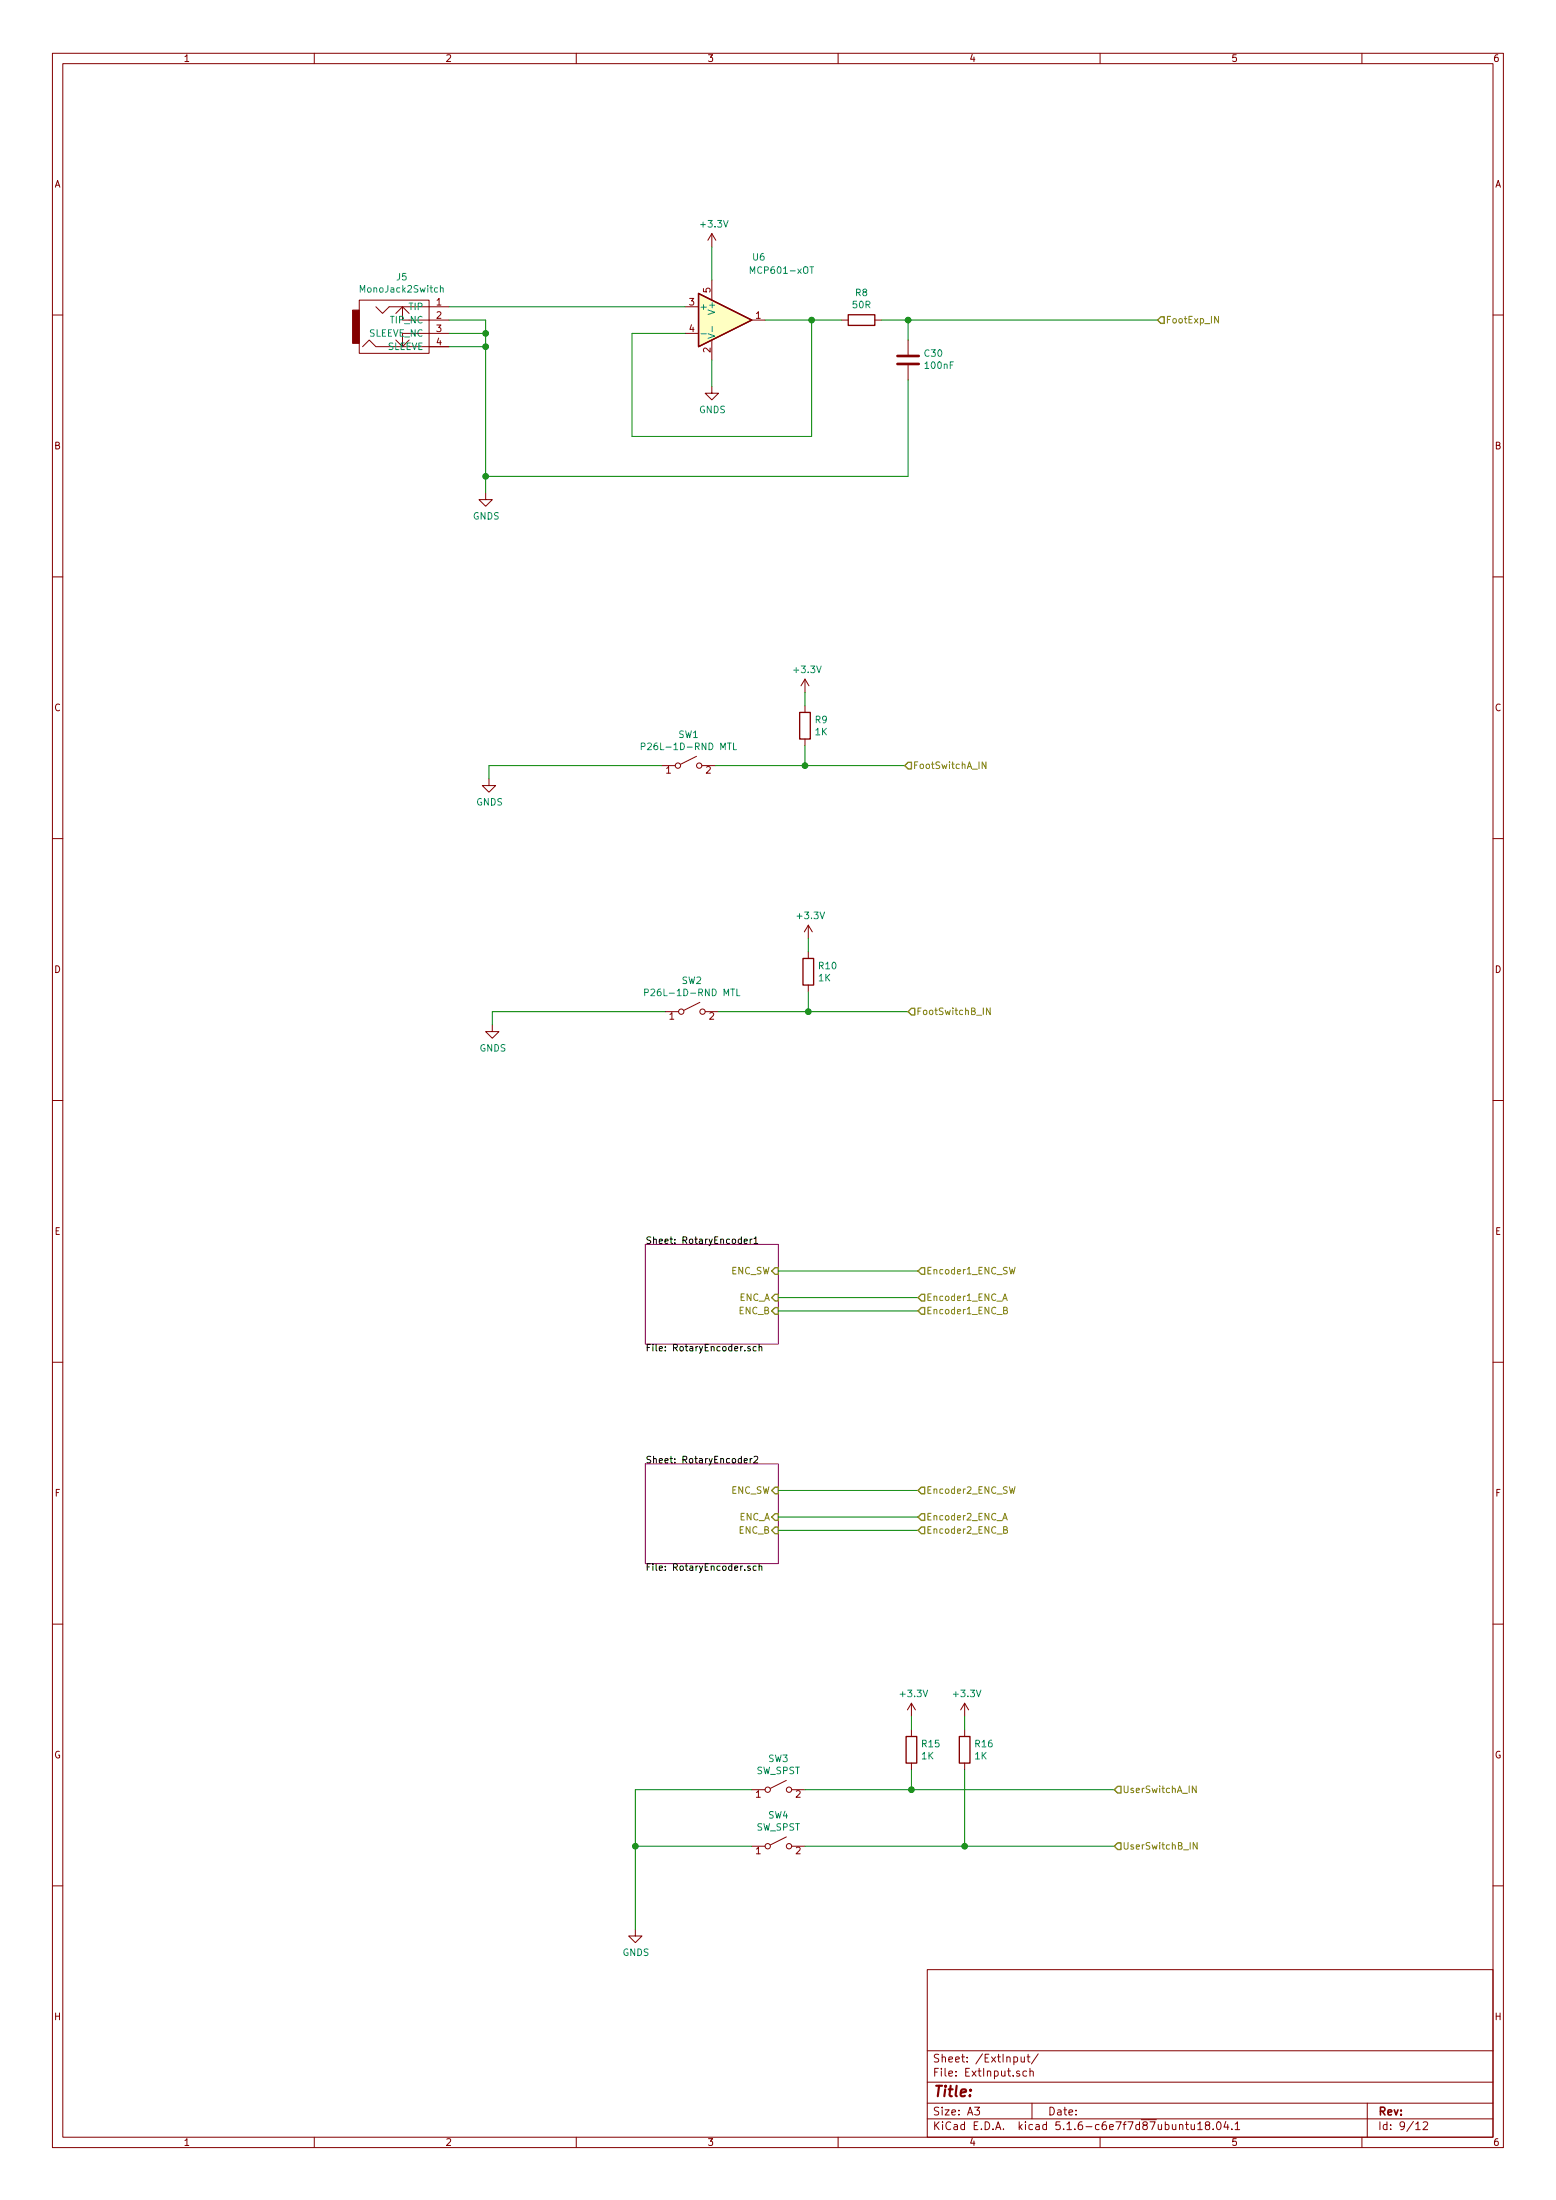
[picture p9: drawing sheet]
<svg xmlns="http://www.w3.org/2000/svg" width="297mm" height="420mm" viewBox="0 0 297 420" stroke-linecap="round" stroke-linejoin="round" font-family="sans-serif">
<g fill="none" stroke="#840000" stroke-width=".19">
<path d="M10 10.2h277v400h-277zM12 12.2h273v396h-273zM60 10.2v2M110 10.2v2M160 10.2v2M210 10.2v2M260 10.2v2M68.6 57.3h13.3v10.2h-13.3zM71.8 58.6l1.2 1.3 1.3-1.3h11.4M75.6 59.9l1.2-1.3 1.3 1.3M76.8 58.6v2.5h8.9M130.8 58.6h2.5"/>
<path d="M135.9 44.6l-.8 1.3M135.9 44.6v2.6M135.9 53.5v3.8M135.9 44.6l.8 1.3M10 60.2h2M69.2 66.2l1.3-1.3 1.3 1.3h13.9h-3.8M85.7 63.7h-8.9v2.5l1.3-1.3M130.8 63.7h2.5M135.9 73.8v1.3h1.3l-1.3 1.3-1.3-1.3h1.3M135.9 64.9v3.8M143.5 61.1h2.5M160.7 61.1h1.2"/>
<path d="M167 61.1h1.3M173.4 64.9v2.8M173.4 69.8v2.8M285 60.2h2M92.7 94.1v1.3h1.3l-1.3 1.3-1.3-1.3h1.3M10 110.2h2M285 110.2h2M153.7 129.7l-.8 1.3M153.7 129.7v2.5M153.7 134.8v1.3M153.7 129.7l.7 1.3M93.3 148.8v1.2h1.3l-1.3 1.3-1.2-1.3h1.2"/>
<path d="M126.4 146.2h2.5M133 144.4l-3.1 1.6M134 146.2h2.5M153.7 141.1v1.3M10 160.2h2M154.3 176.7l-.8 1.3M154.3 176.7v2.5M154.3 176.7l.8 1.3M285 160.2h2M94 195.7v1.3h1.2l-1.2 1.3-1.3-1.3h1.3M127 193.2h2.5M133.6 191.4l-3 1.6"/>
<path d="M134.6 193.2h2.6M154.3 181.8v1.2M154.3 188.1v1.3M10 210.2h2M285 210.2h2M10 260.2h2M285 260.2h2M10 310.2h2M285 310.2h2M174 325.3l-.8 1.3M174 325.3v2.5M174 330.4v1.2"/>
<path d="M174 336.7v1.3M174 325.3l.8 1.3M184.1 325.3l-.7 1.3M184.1 325.3v2.5M184.1 330.4v1.2M184.1 336.7v1.3M184.1 325.3l.8 1.3M143.5 352.6h2.5M143.5 341.8h2.5M150.1 350.8l-3 1.5M150.1 340l-3 1.5M151.1 352.6h2.6"/>
<path d="M151.1 341.8h2.6M10 360.2h2M121.3 368.5v1.2h1.3l-1.3 1.3-1.3-1.3h1.3M177 376.2h108v32h-108zM285 360.2h2M177 397.7h108M177 391.7h108M193.5 392.9l.5-.1 .3 .3-.2 .6h-.6M194.6 395.6l-.3-.1-.2 .2v.3l.5 .1v.3h-.5M194.9 392.8l.1 .9 .3 .1 .3-.1M195.6 392.8v1M196 395.6l-.4-.1-.3 .3v.6l.3 .1 .4-.1"/>
<path d="M196.1 392.8h.5M196.3 392.3v1.3l.3 .2M196.6 395.6l.2-.1 .4 .1 .1 .9M196.6 395v1.5M198.2 392.2l-1.3 2M60 408.2v2M110 408.2v2M160 408.2v2M177 404.7h108M177 401.7h108M186.1 402.4h.9l-.5 .6 .4 .1v.7l-.2 .1-.6-.1M197 401.7v3"/>
<path d="M210 408.2v2M225.2 405.9l.2-.2 .3 .1 .1 .9M226.3 405.7h.6M226.5 405.2v1.3l.4 .2M227.4 405.7l.1 .9 .3 .1 .2-.1M228 405.7v1M228.7 405.7l.4-.5v1.5M228.7 406.7h.8M230.4 405.9l-.3-.2v-.3l.3-.2 .4 .1 .1 .4-.7 .2-.1 .3v.4l.3 .1 .4-.1 .1-.2v-.4l-.2-.1M231.6 406.6v.1M232.4 405.3l.2-.1a.8 .8 0 0 1 .5 .8 .8 .8 0 0 1-.5 .7 1 1 0 0 1-.2-1.4zM234 405.1l-.3 1.1h.9"/>
<path d="M234.4 405.7v1M235.2 406.6v.1M235.8 405.7l.4-.5v1.5M235.8 406.7h.9M260 408.2v2M261 401.7v6.5M270.3 405.7l.4-.5v1.5M270.3 406.7h.8M271.7 405.4l.6-.2 .2 .5-.9 1h.9"/>
<circle cx="129.4" cy="146.2" r=".51"/>
<circle cx="133.5" cy="146.2" r=".51"/>
<circle cx="130" cy="193.2" r=".51"/>
<circle cx="134.1" cy="193.2" r=".51"/>
<circle cx="146.6" cy="352.6" r=".51"/>
<circle cx="146.6" cy="341.8" r=".51"/>
<circle cx="150.6" cy="352.6" r=".51"/>
<circle cx="150.6" cy="341.8" r=".51"/>
</g>
<path d="M123.2 237.7h25.4v19h-25.4zM123.2 279.6h25.4v19h-25.4z" fill="none" stroke="#840084" stroke-width=".19"/>
<g fill="none" stroke="#000" stroke-width=".19">
<path d="M142.1 237l.6-.1-.1-.2-.4-.1-.1 .2v.6h.5M143.2 236.6v.9M143.6 236.6l-.4 .3M143.9 236.6l.4-.4v1.3M143.9 237.5h.8M143.2 257.2h-.3l-.2 .1 .1 .2 .4 .1v.4h-.5M144.3 257.2h-.3l-.2 .2 .1 .6h.4M144.9 257.3l.2-.1h.3v.8M144.9 256.7v1.3M142.1 279l.6-.1-.1-.3h-.4l-.1 .1v.6h.5M143.2 278.6v.8M143.6 278.6l-.4 .2"/>
<path d="M143.9 278.2l.5-.1 .3 .4-.8 .9h.8M143.2 299.1h-.3l-.2 .2 .1 .1 .4 .2v.3h-.5M144.3 299.1h-.3l-.2 .2 .1 .6h.4M144.9 299.2l.2-.1h.3v.8M144.9 298.6v1.3"/>
</g>
<g fill="none" stroke="#848400" stroke-width=".25">
<path d="M221.6 60.5h.6v1.3h-.6l-.6-.7zM173.4 145.6h.6v1.3h-.6l-.7-.7zM174 192.6h.6v1.2h-.6l-.6-.6zM148 249.7h.6v1.3h-.6l-.7-.6zM148 247.2h.6v1.3h-.6l-.7-.7zM148 242.1h.6v1.3h-.6l-.7-.7zM175.3 247.8l.6-.6h.6v1.3h-.6zM175.9 249.7h.6v1.3h-.6l-.6-.6zM175.9 242.1h.6v1.3h-.6l-.6-.7zM148 291.6h.6v1.3h-.6l-.7-.6zM148 289.1h.6v1.3h-.6l-.7-.7zM148 284h.6v1.3h-.6l-.7-.7z"/>
<path d="M175.3 284.6l.6-.6h.6v1.3h-.6zM175.3 292.3l.6-.7h.6v1.3h-.6zM175.9 289.1h.6v1.3h-.6l-.6-.7zM212.7 341.8l.7-.6h.6v1.2h-.6zM213.4 352h.6v1.2h-.6l-.7-.6z"/>
</g>
<path d="M84.1 55.1l.2-.1h.3v.8M84.1 54.5v1.3M143.2 52.2v-1.3l.5 1 .4-1v1.3M154.6 50.9h.7M133.8 63.7h1M135.2 63.7l1.2 .5-1.2 .4M136 62.4v.9M122.4 142.6l.6-.1 .1-.5-.7-.1v1.3M140 141.9v1.3h.6M123.1 189.6l.6-.1v-.5l-.6-.1v1.3M140.7 188.9v1.3h.5" fill="none" stroke="#008484" stroke-width=".19"/>
<path d="M133.3 56l10.2 5.1-10.2 5.1zM161.9 60.1h5.1v2h-5.1zM152.7 136.1h2v5h-2zM153.3 183h2v5.1h-2zM173 331.6h2v5.1h-2zM183.1 331.6h2.1v5.1h-2.1z" fill="none" stroke="#840000" stroke-width=".25"/>
<path d="M133.3 56l10.2 5.1-10.2 5.1z" fill="#ffffc2" stroke="#ffffc2" stroke-width=".19"/>
<path d="M171.3 68h4.1M171.3 69.5h4.1" fill="none" stroke="#840000" stroke-width=".51"/>
<path d="M67.3 59.2h1.3v6.4h-1.3z" fill="#840000" stroke="#840000" stroke-width=".19"/>
<g fill="none" stroke="#008400" stroke-width=".19">
<path d="M85.7 58.6h45.1M135.9 47.2v6.3M85.7 66.2h7M85.7 61.1h7v33M85.7 63.7h7M135.9 68.7v5.1M146 61.1h14.7M154.9 61.1v22.3h-34.3v-19.7h10.2M168.3 61.1h52.7M173.4 72.6v18.4h-80.7M173.4 61.1v3.8M153.7 132.2v2.6"/>
<path d="M126.4 146.2h-33.1v2.6M136.5 146.2h36.2M153.7 142.4v3.8M154.3 179.2v2.6M127 193.2h-33v2.5M137.2 193.2h36.2M154.3 189.4v3.8M148.6 250.4h26.7M148.6 247.8h26.7M148.6 242.7h26.7M148.6 292.3h26.7M148.6 289.7h26.7"/>
<path d="M148.6 284.6h26.7M174 327.8v2.6M174 338v3.8M184.1 327.8v2.6M184.1 338v14.6M121.3 352.6h22.2M143.5 341.8h-22.2v26.7M153.7 341.8h59M153.7 352.6h59"/>
</g>
<g fill="none" stroke="#848400" stroke-width=".19">
<path d="M232.6 60.4v1.3l-.7-1.3v1.3M188.2 145.5v1.3l-.7-1.3v1.3M189 192.5v1.3l-.7-1.3v1.3M191.4 248.4l.4-1.3 .5 1.3M191.5 248h.7M191.6 250.3l.6-.1 .1-.2-.1-.2-.6-.2v1.3h.5l.2-.1v-.3l-.3-.2M192.7 242l.3 1.3 .2-.9 .3 .9 .3-1.3M191.4 290.3l.4-1.3 .5 1.3M191.5 289.9h.7M191.6 292.2l.6-.1 .1-.2-.1-.2-.6-.1v1.2h.5l.2-.1v-.3l-.3-.2M192.7 283.9l.3 1.3 .2-.9 .3 .9 .3-1.3M228.3 341.1v1.3l-.7-1.3v1.3"/>
<path d="M228.5 351.9v1.3l-.7-1.3v1.3"/>
</g>
<g fill="#008400" stroke="#008400" stroke-width=".25">
<circle cx="92.7" cy="63.7" r=".51"/>
<circle cx="92.7" cy="91" r=".51"/>
<circle cx="153.7" cy="146.2" r=".51"/>
<circle cx="92.7" cy="66.2" r=".51"/>
<circle cx="154.3" cy="193.2" r=".51"/>
<circle cx="174" cy="341.8" r=".51"/>
<circle cx="173.4" cy="61.1" r=".51"/>
<circle cx="184.2" cy="352.6" r=".51"/>
<circle cx="121.3" cy="352.6" r=".51"/>
<circle cx="154.9" cy="61.1" r=".51"/>
</g>
<text font-size="2.8" fill="#840000" x="178" y="400.4">Title:</text>
<g font-size="2.1" fill="#840000">
<text x="178" y="393.9">Sheet: /ExtInput/</text>
<text x="178" y="396.6">File: ExtInput.sch</text>
<text x="178" y="406.8">KiCad E.D.A. kicad 5.1.6-c6e7f7d87ubuntu18.04.1</text>
<text x="178" y="404">Size: A3</text>
<text x="200" y="404">Date:</text>
<text x="263" y="404">Rev:</text>
<text x="263" y="406.8">Id: 9/12</text>
</g>
<g font-size="1.8" fill="#840000">
<text x="35" y="11.8">1</text>
<text x="85" y="11.8">2</text>
<text x="135" y="11.8">3</text>
<text x="185" y="11.8">4</text>
<text x="235" y="11.8">5</text>
<text x="285" y="11.8">6</text>
<text x="10.4" y="35.8">A</text>
<text x="285.4" y="35.8">A</text>
<text x="83.3" y="58.3">1</text>
<text x="131.6" y="58.3">3</text>
<text x="135.6" y="55.9" transform="rotate(-90 135.6 55.9)">5</text>
<text x="83.3" y="60.9">2</text>
<text x="83.3" y="63.4">3</text>
<text x="83.3" y="66">4</text>
<text x="131.6" y="63.4">4</text>
<text x="144.3" y="60.9">1</text>
<text x="135.6" y="67.3" transform="rotate(-90 135.6 67.3)">2</text>
<text x="10.4" y="85.8">B</text>
<text x="285.4" y="85.8">B</text>
<text x="10.4" y="135.8">C</text>
<text x="285.4" y="135.8">C</text>
<text x="127.2" y="147.7">1</text>
<text x="134.8" y="147.7">2</text>
<text x="10.4" y="185.8">D</text>
<text x="285.4" y="185.8">D</text>
<text x="127.8" y="194.7">1</text>
<text x="135.4" y="194.7">2</text>
<text x="10.4" y="235.8">E</text>
<text x="285.4" y="235.8">E</text>
<text x="10.5" y="285.8">F</text>
<text x="285.5" y="285.8">F</text>
<text x="10.3" y="335.8">G</text>
<text x="285.3" y="335.8">G</text>
<text x="144.3" y="343.3">1</text>
<text x="151.9" y="343.3">2</text>
<text x="144.3" y="354.1">1</text>
<text x="151.9" y="354.1">2</text>
<text x="10.4" y="385.8">H</text>
<text x="285.4" y="385.8">H</text>
<text x="35" y="409.8">1</text>
<text x="85" y="409.8">2</text>
<text x="135" y="409.8">3</text>
<text x="185" y="409.8">4</text>
<text x="235" y="409.8">5</text>
<text x="285" y="409.8">6</text>
</g>
<g font-size="1.8" fill="#008484">
<text x="133.9" y="43.5">+3.3V</text>
<text x="75.7" y="53.6">J5</text>
<text x="143.7" y="49.8">U6</text>
<text x="143.7" y="52.3">MCP601-xOT</text>
<text x="69" y="55.9">MonoJack2Switch</text>
<text x="78.2" y="59.2">TIP</text>
<text x="133.5" y="59.2">+</text>
<text x="136.5" y="59.7" transform="rotate(-90 136.5 59.7)">V+</text>
<text x="162.8" y="58.9">50R</text>
<text x="163.3" y="56.6">R8</text>
<text x="70.4" y="64.3">SLEEVE_NC</text>
<text x="74.6" y="61.8">TIP_NC</text>
<text x="73.9" y="66.8">SLEEVE</text>
<text x="176.6" y="68.1">C30</text>
<text x="176.7" y="70.5">100nF</text>
<text x="133.5" y="78.9">GNDS</text>
<text x="90.3" y="99.2">GNDS</text>
<text x="151.7" y="128.5">+3.3V</text>
<text x="123.6" y="143.2">P26L-1D-RND MTL</text>
<text x="129.5" y="140.9">SW1</text>
<text x="155.7" y="138.1">R9</text>
<text x="155.7" y="140.4">1K</text>
<text x="90.9" y="153.8">GNDS</text>
<text x="152.3" y="175.5">+3.3V</text>
<text x="156.4" y="185.1">R10</text>
<text x="124.3" y="190.2">P26L-1D-RND MTL</text>
<text x="130.2" y="187.9">SW2</text>
<text x="156.3" y="187.4">1K</text>
<text x="91.6" y="200.8">GNDS</text>
<text x="172" y="324.1">+3.3V</text>
<text x="182.2" y="324.1">+3.3V</text>
<text x="176" y="333.7">R15</text>
<text x="186.2" y="333.7">R16</text>
<text x="144.4" y="338.8">SW_SPST</text>
<text x="146.7" y="336.5">SW3</text>
<text x="176" y="336">1K</text>
<text x="186.1" y="336">1K</text>
<text x="146.7" y="347.3">SW4</text>
<text x="144.4" y="349.6">SW_SPST</text>
<text x="118.9" y="373.5">GNDS</text>
</g>
<g font-size="1.8" fill="#848400">
<text x="222.5" y="61.8">FootExp_IN</text>
<text x="174.2" y="146.9">FootSwitchA_IN</text>
<text x="174.9" y="193.8">FootSwitchB_IN</text>
<text x="139.5" y="243.4">ENC_SW</text>
<text x="176.8" y="243.4">Encoder1_ENC_SW</text>
<text x="141.1" y="251">ENC_B</text>
<text x="141.1" y="248.5">ENC_A</text>
<text x="176.8" y="251">Encoder1_ENC_B</text>
<text x="176.8" y="248.5">Encoder1_ENC_A</text>
<text x="139.5" y="285.3">ENC_SW</text>
<text x="176.8" y="285.3">Encoder2_ENC_SW</text>
<text x="141.1" y="292.9">ENC_B</text>
<text x="141.1" y="290.4">ENC_A</text>
<text x="176.8" y="290.4">Encoder2_ENC_A</text>
<text x="176.8" y="292.9">Encoder2_ENC_B</text>
<text x="214.2" y="342.4">UserSwitchA_IN</text>
<text x="214.2" y="353.2">UserSwitchB_IN</text>
</g>
<g font-size="1.8">
<text x="123.2" y="237.6">Sheet: RotaryEncoder1</text>
<text x="123.2" y="258.1">File: RotaryEncoder.sch</text>
<text x="123.2" y="279.5">Sheet: RotaryEncoder2</text>
<text x="123.2" y="300">File: RotaryEncoder.sch</text>
</g>
</svg>
